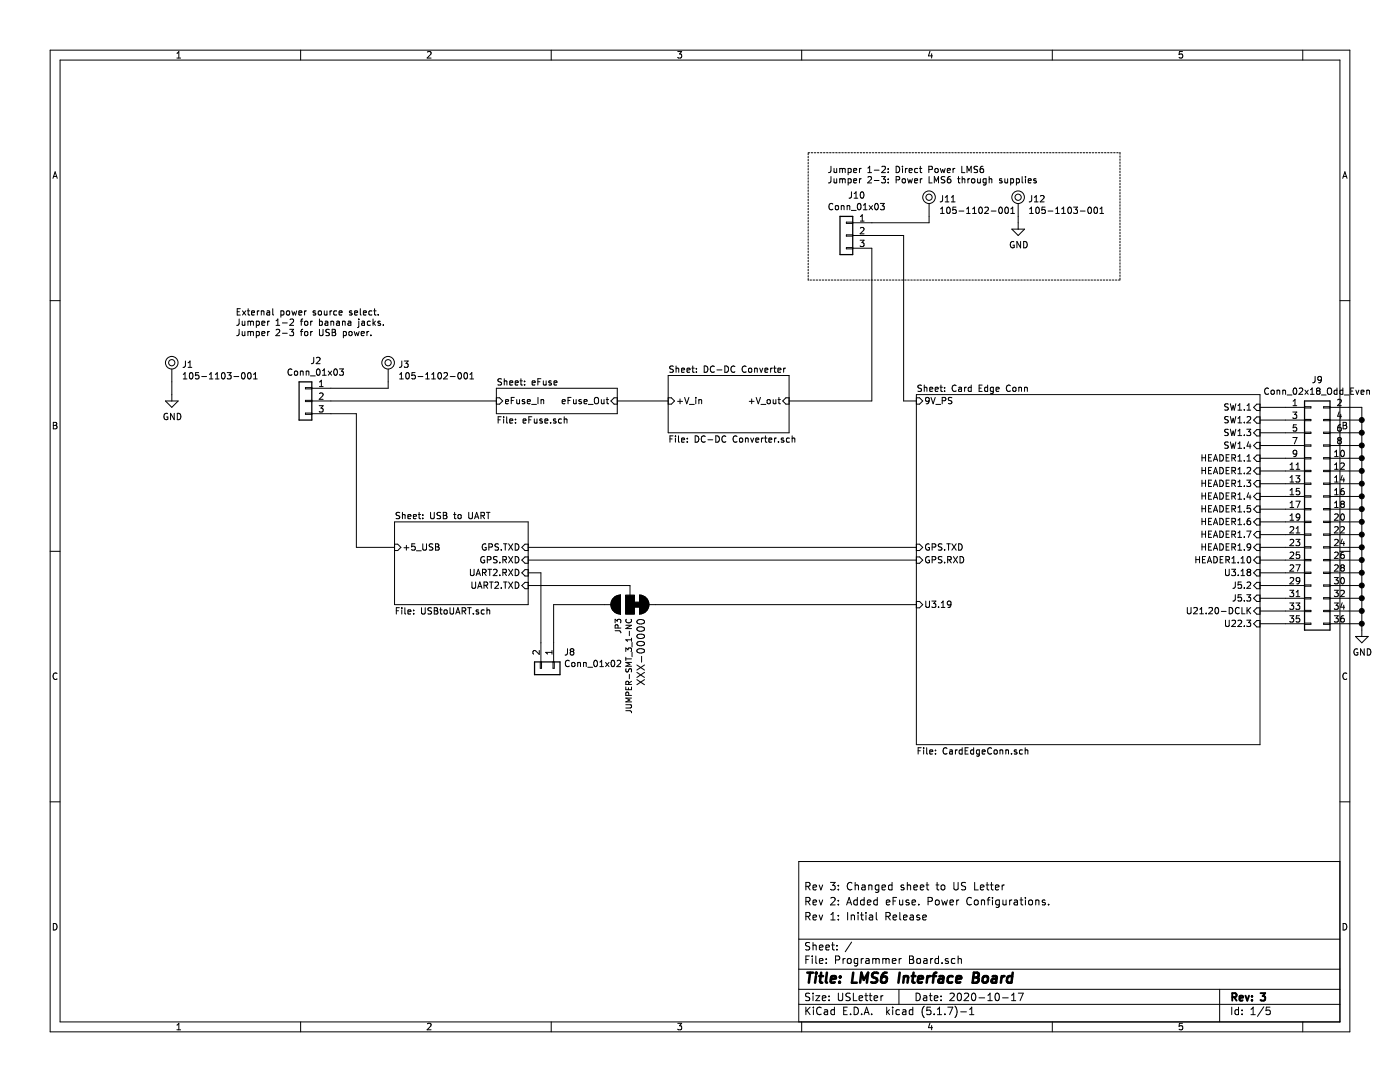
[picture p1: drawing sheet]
EESchema Schematic File Version 4
EELAYER 30 0
EELAYER END
$Descr USLetter 11000 8500
encoding utf-8
Sheet 1 5
Title "LMS6 Interface Board"
Date "2020-10-17"
Rev "3"
Comp ""
Comment1 "Rev 1: Initial Release"
Comment2 "Rev 2: Added eFuse. Power Configurations."
Comment3 "Rev 3: Changed sheet to US Letter"
Comment4 "Rev 4: Fixed J9 hanging over border of sheet."
$EndDescr
$Sheet
S 2650 4250 1050 650 
U 5F8460BD
F0 "USB to UART" 50
F1 "USBtoUART.sch" 50
F2 "+5_USB" I L 2650 4450 50 
F3 "GPS.TXD" I R 3700 4450 50 
F4 "GPS.RXD" I R 3700 4550 50 
F5 "UART2.RXD" I R 3700 4650 50 
F6 "UART2.TXD" I R 3700 4750 50 
$EndSheet
$Sheet
S 4800 3100 950  450 
U 5F8D08F6
F0 "DC-DC Converter" 50
F1 "DC-DC Converter.sch" 50
F2 "+V_in" I L 4800 3300 50 
F3 "+V_out" I R 5750 3300 50 
$EndSheet
$Comp
L Connector_Generic:Conn_01x03 J?
U 1 1
P 1950 3300
AR Path="/5F7C6408/5F8A4B7F" Ref="J?"  Part="1" 
AR Path="/5F8A4B7F" Ref="J2"  Part="1" 
F 0 "J2" H 1868 3617 50  0000 C CNN
F 1 "Conn_01x03" H 1868 3526 50  0000 C CNN
F 2 "Connector_PinHeader_2.54mm:PinHeader_1x03_P2.54mm_Vertical" H 1950 3300 50  0001 C CNN
F 3 "https://katalog.we-online.de/em/datasheet/6130xx11121.pdf" H 1950 3300 50  0001 C CNN
F 4 "Würth Elektronik" H 1950 3300 50  0001 C CNN "Manufacturer"
F 5 "61300311121" H 1950 3300 50  0001 C CNN "MPN"
	1    1950 3300
	-1   0    0    -1  
$EndComp
Text Notes 1400 2800 0    50   ~ 0
External power source select. \nJumper 1-2 for banana jacks. \nJumper 2-3 for USB power.
Wire Wire Line
	2650 4450 2350 4450
Wire Wire Line
	2350 4450 2350 3400
Wire Wire Line
	2350 3400 2150 3400
$Sheet
S 6750 3250 2700 2750
U 5F7C6408
F0 "Card Edge Conn" 50
F1 "CardEdgeConn.sch" 50
F2 "U21.20-DCLK" I R 9450 4950 50 
F3 "SW1.1" I R 9450 3350 50 
F4 "GPS.TXD" I L 6750 4450 50 
F5 "U22.3" I R 9450 5050 50 
F6 "J5.3" I R 9450 4850 50 
F7 "SW1.3" I R 9450 3550 50 
F8 "U3.18" I R 9450 4650 50 
F9 "GPS.RXD" I L 6750 4550 50 
F10 "U3.19" I L 6750 4900 50 
F11 "SW1.2" I R 9450 3450 50 
F12 "SW1.4" I R 9450 3650 50 
F13 "J5.2" I R 9450 4750 50 
F14 "HEADER1.1" I R 9450 3750 50 
F15 "HEADER1.2" I R 9450 3850 50 
F16 "HEADER1.3" I R 9450 3950 50 
F17 "HEADER1.4" I R 9450 4050 50 
F18 "HEADER1.5" I R 9450 4150 50 
F19 "HEADER1.6" I R 9450 4250 50 
F20 "HEADER1.7" I R 9450 4350 50 
F21 "HEADER1.9" I R 9450 4450 50 
F22 "HEADER1.10" I R 9450 4550 50 
F23 "9V_PS" I L 6750 3300 50 
$EndSheet
Wire Wire Line
	3700 4450 6750 4450
Wire Wire Line
	3700 4550 6750 4550
$Comp
L SparkFun-Jumpers:JUMPER-SMT_3_1-NC JP?
U 1 1
P 4500 4900
AR Path="/5F7C6408/5F8F06E0" Ref="JP?"  Part="1" 
AR Path="/5F8F06E0" Ref="JP3"  Part="1" 
F 0 "JP3" H 4604 4995 45  0000 L CNN
F 1 "JUMPER-SMT_3_1-NC" H 4604 4911 45  0000 L CNN
F 2 "SMT-JUMPER_3_1-NC" H 4500 5150 20  0001 C CNN
F 3 "" V 4500 4845 60  0001 C CNN
F 4 "XXX-00000" H 4604 4816 60  0000 L CNN "PROD_ID"
	1    4500 4900
	0    -1   1    0   
$EndComp
Wire Wire Line
	3700 4750 4500 4750
Wire Wire Line
	4700 4900 6750 4900
$Comp
L Connector_Generic:Conn_01x02 J8
U 1 1
P 3900 5400
F 0 "J8" V 3772 5480 50  0000 L CNN
F 1 "Conn_01x02" V 3863 5480 50  0000 L CNN
F 2 "Connector_PinHeader_2.54mm:PinHeader_1x02_P2.54mm_Vertical" H 3900 5400 50  0001 C CNN
F 3 "~" H 3900 5400 50  0001 C CNN
F 4 "Würth Elektronik" V 3900 5400 50  0001 C CNN "Manufacturer"
F 5 "61300211121" V 3900 5400 50  0001 C CNN "MPN"
	1    3900 5400
	0    1    1    0   
$EndComp
Wire Wire Line
	3900 5200 3900 4900
Wire Wire Line
	3900 4900 4300 4900
Wire Wire Line
	3800 5200 3800 4650
Wire Wire Line
	3800 4650 3700 4650
$Comp
L Connector_Generic:Conn_02x18_Odd_Even J9
U 1 1
P 9850 4150
F 0 "J9" H 9900 5167 50  0000 C CNN
F 1 "Conn_02x18_Odd_Even" H 9900 5076 50  0000 C CNN
F 2 "Connector_PinHeader_2.54mm:PinHeader_2x18_P2.54mm_Vertical" H 9850 4150 50  0001 C CNN
F 3 "https://drawings-pdf.s3.amazonaws.com/11636.pdf" H 9850 4150 50  0001 C CNN
F 4 "Sullins Connector Solutions" H 9850 4150 50  0001 C CNN "Manufacturer"
F 5 "PREC020DAAN-RC" H 9850 4150 50  0001 C CNN "MPN"
	1    9850 4150
	1    0    0    -1  
$EndComp
Wire Wire Line
	9650 3350 9450 3350
Wire Wire Line
	9450 3450 9650 3450
Wire Wire Line
	9650 3550 9450 3550
Wire Wire Line
	9450 3650 9650 3650
Wire Wire Line
	9650 3750 9450 3750
Wire Wire Line
	9450 3850 9650 3850
Wire Wire Line
	9650 3950 9450 3950
Wire Wire Line
	9450 4050 9650 4050
Wire Wire Line
	9650 4150 9450 4150
Wire Wire Line
	9450 4250 9650 4250
Wire Wire Line
	9650 4350 9450 4350
Wire Wire Line
	9450 4450 9650 4450
Wire Wire Line
	9650 4550 9450 4550
Wire Wire Line
	9450 4650 9650 4650
Wire Wire Line
	9650 4750 9450 4750
Wire Wire Line
	9450 4850 9650 4850
Wire Wire Line
	9650 4950 9450 4950
Wire Wire Line
	9450 5050 9650 5050
$Comp
L power:GND #PWR018
U 1 1
P 10250 5100
F 0 "#PWR018" H 10250 4850 50  0001 C CNN
F 1 "GND" H 10255 4927 50  0000 C CNN
F 2 "" H 10250 5100 50  0001 C CNN
F 3 "" H 10250 5100 50  0001 C CNN
	1    10250 5100
	1    0    0    -1  
$EndComp
Wire Wire Line
	10250 5100 10250 5050
Wire Wire Line
	10250 5050 10150 5050
Wire Wire Line
	10150 3350 10250 3350
Connection ~ 10250 5050
Wire Wire Line
	10150 4950 10250 4950
Connection ~ 10250 4950
Wire Wire Line
	10250 4950 10250 5050
Wire Wire Line
	10150 4850 10250 4850
Connection ~ 10250 4850
Wire Wire Line
	10250 4850 10250 4950
Wire Wire Line
	10150 4750 10250 4750
Connection ~ 10250 4750
Wire Wire Line
	10250 4750 10250 4850
Wire Wire Line
	10150 4650 10250 4650
Connection ~ 10250 4650
Wire Wire Line
	10250 4650 10250 4750
Wire Wire Line
	10150 4550 10250 4550
Connection ~ 10250 4550
Wire Wire Line
	10250 4550 10250 4650
Wire Wire Line
	10150 4450 10250 4450
Connection ~ 10250 4450
Wire Wire Line
	10250 4450 10250 4550
Wire Wire Line
	10150 4350 10250 4350
Connection ~ 10250 4350
Wire Wire Line
	10250 4350 10250 4450
Wire Wire Line
	10150 4250 10250 4250
Wire Wire Line
	10250 3350 10250 3450
Connection ~ 10250 4250
Wire Wire Line
	10250 4250 10250 4350
Wire Wire Line
	10150 4150 10250 4150
Connection ~ 10250 4150
Wire Wire Line
	10250 4150 10250 4250
Wire Wire Line
	10150 4050 10250 4050
Connection ~ 10250 4050
Wire Wire Line
	10250 4050 10250 4150
Wire Wire Line
	10150 3950 10250 3950
Connection ~ 10250 3950
Wire Wire Line
	10250 3950 10250 4050
Wire Wire Line
	10150 3850 10250 3850
Connection ~ 10250 3850
Wire Wire Line
	10250 3850 10250 3950
Wire Wire Line
	10150 3750 10250 3750
Connection ~ 10250 3750
Wire Wire Line
	10250 3750 10250 3850
Wire Wire Line
	10150 3650 10250 3650
Connection ~ 10250 3650
Wire Wire Line
	10250 3650 10250 3750
Wire Wire Line
	10150 3550 10250 3550
Connection ~ 10250 3550
Wire Wire Line
	10250 3550 10250 3650
Wire Wire Line
	10150 3450 10250 3450
Connection ~ 10250 3450
Wire Wire Line
	10250 3450 10250 3550
$Sheet
S 3450 3200 950  200 
U 5F917C06
F0 "eFuse" 50
F1 "eFuse.sch" 50
F2 "eFuse_Out" I R 4400 3300 50 
F3 "eFuse_In" I L 3450 3300 50 
$EndSheet
Wire Wire Line
	900  3250 900  3150
$Comp
L power:GND #PWR?
U 1 1
P 900 3250
AR Path="/5F8D08F6/5F8A4B86" Ref="#PWR?"  Part="1" 
AR Path="/5F8A4B86" Ref="#PWR01"  Part="1" 
F 0 "#PWR01" H 900 3000 50  0001 C CNN
F 1 "GND" H 905 3077 50  0000 C CNN
F 2 "" H 900 3250 50  0001 C CNN
F 3 "" H 900 3250 50  0001 C CNN
	1    900  3250
	1    0    0    -1  
$EndComp
$Comp
L dk_Banana-and-Tip-Connectors-Jacks-Plugs:105-1103-001 J?
U 1 1
P 900 3000
AR Path="/5F8D08F6/5F8A4B95" Ref="J?"  Part="1" 
AR Path="/5F8A4B95" Ref="J1"  Part="1" 
F 0 "J1" H 978 2988 50  0000 L CNN
F 1 "105-1103-001" H 978 2897 50  0000 L CNN
F 2 "digikey-footprints:Test_Jack_Horiz" H 1100 3200 60  0001 L CNN
F 3 "https://belfuse.com/resources/Johnson/drawings/dr-1051101001.pdf" H 1100 3300 60  0001 L CNN
F 4 "J577-ND" H 1100 3400 60  0001 L CNN "Digi-Key_PN"
F 5 "105-1103-001" H 1100 3500 60  0001 L CNN "MPN"
F 6 "Connectors, Interconnects" H 1100 3600 60  0001 L CNN "Category"
F 7 "Banana and Tip Connectors - Jacks, Plugs" H 1100 3700 60  0001 L CNN "Family"
F 8 "https://belfuse.com/resources/Johnson/drawings/dr-1051101001.pdf" H 1100 3800 60  0001 L CNN "DK_Datasheet_Link"
F 9 "/product-detail/en/cinch-connectivity-solutions-johnson/105-1103-001/J577-ND/241122" H 1100 3900 60  0001 L CNN "DK_Detail_Page"
F 10 "CONN TIP JACK SOLDER BLACK" H 1100 4000 60  0001 L CNN "Description"
F 11 "Cinch Connectivity Solutions Johnson" H 1100 4100 60  0001 L CNN "Manufacturer"
F 12 "Active" H 1100 4200 60  0001 L CNN "Status"
	1    900  3000
	1    0    0    -1  
$EndComp
Wire Wire Line
	2600 3200 2600 3150
$Comp
L dk_Banana-and-Tip-Connectors-Jacks-Plugs:105-1102-001 J?
U 1 1
P 2600 3000
AR Path="/5F8D08F6/5F8A4BA4" Ref="J?"  Part="1" 
AR Path="/5F8A4BA4" Ref="J3"  Part="1" 
F 0 "J3" H 2678 2988 50  0000 L CNN
F 1 "105-1102-001" H 2678 2897 50  0000 L CNN
F 2 "digikey-footprints:Test_Jack_Horiz" H 2800 3200 60  0001 L CNN
F 3 "https://belfuse.com/resources/Johnson/drawings/dr-1051101001.pdf" H 2800 3300 60  0001 L CNN
F 4 "J576-ND" H 2800 3400 60  0001 L CNN "Digi-Key_PN"
F 5 "105-1102-001" H 2800 3500 60  0001 L CNN "MPN"
F 6 "Connectors, Interconnects" H 2800 3600 60  0001 L CNN "Category"
F 7 "Banana and Tip Connectors - Jacks, Plugs" H 2800 3700 60  0001 L CNN "Family"
F 8 "https://belfuse.com/resources/Johnson/drawings/dr-1051101001.pdf" H 2800 3800 60  0001 L CNN "DK_Datasheet_Link"
F 9 "/product-detail/en/cinch-connectivity-solutions-johnson/105-1102-001/J576-ND/241121" H 2800 3900 60  0001 L CNN "DK_Detail_Page"
F 10 "CONN TIP JACK SOLDER RED" H 2800 4000 60  0001 L CNN "Description"
F 11 "Cinch Connectivity Solutions Johnson" H 2800 4100 60  0001 L CNN "Manufacturer"
F 12 "Active" H 2800 4200 60  0001 L CNN "Status"
	1    2600 3000
	1    0    0    -1  
$EndComp
Wire Wire Line
	2150 3200 2600 3200
Wire Wire Line
	4400 3300 4800 3300
Wire Wire Line
	3450 3300 2150 3300
$Comp
L Connector_Generic:Conn_01x03 J?
U 1 1
P 6200 2000
AR Path="/5F7C6408/5F979D16" Ref="J?"  Part="1" 
AR Path="/5F979D16" Ref="J10"  Part="1" 
F 0 "J10" H 6118 2317 50  0000 C CNN
F 1 "Conn_01x03" H 6118 2226 50  0000 C CNN
F 2 "Connector_PinHeader_2.54mm:PinHeader_1x03_P2.54mm_Vertical" H 6200 2000 50  0001 C CNN
F 3 "https://katalog.we-online.de/em/datasheet/6130xx11121.pdf" H 6200 2000 50  0001 C CNN
F 4 "Würth Elektronik" H 6200 2000 50  0001 C CNN "Manufacturer"
F 5 "61300311121" H 6200 2000 50  0001 C CNN "MPN"
	1    6200 2000
	-1   0    0    -1  
$EndComp
$Comp
L dk_Banana-and-Tip-Connectors-Jacks-Plugs:105-1103-001 J?
U 1 1
P 7550 1700
AR Path="/5F8D08F6/5F979D26" Ref="J?"  Part="1" 
AR Path="/5F979D26" Ref="J12"  Part="1" 
F 0 "J12" H 7628 1688 50  0000 L CNN
F 1 "105-1103-001" H 7628 1597 50  0000 L CNN
F 2 "digikey-footprints:Test_Jack_Horiz" H 7750 1900 60  0001 L CNN
F 3 "https://belfuse.com/resources/Johnson/drawings/dr-1051101001.pdf" H 7750 2000 60  0001 L CNN
F 4 "J577-ND" H 7750 2100 60  0001 L CNN "Digi-Key_PN"
F 5 "105-1103-001" H 7750 2200 60  0001 L CNN "MPN"
F 6 "Connectors, Interconnects" H 7750 2300 60  0001 L CNN "Category"
F 7 "Banana and Tip Connectors - Jacks, Plugs" H 7750 2400 60  0001 L CNN "Family"
F 8 "https://belfuse.com/resources/Johnson/drawings/dr-1051101001.pdf" H 7750 2500 60  0001 L CNN "DK_Datasheet_Link"
F 9 "/product-detail/en/cinch-connectivity-solutions-johnson/105-1103-001/J577-ND/241122" H 7750 2600 60  0001 L CNN "DK_Detail_Page"
F 10 "CONN TIP JACK SOLDER BLACK" H 7750 2700 60  0001 L CNN "Description"
F 11 "Cinch Connectivity Solutions Johnson" H 7750 2800 60  0001 L CNN "Manufacturer"
F 12 "Active" H 7750 2900 60  0001 L CNN "Status"
	1    7550 1700
	1    0    0    -1  
$EndComp
Wire Wire Line
	6850 1900 6850 1850
$Comp
L dk_Banana-and-Tip-Connectors-Jacks-Plugs:105-1102-001 J?
U 1 1
P 6850 1700
AR Path="/5F8D08F6/5F979D36" Ref="J?"  Part="1" 
AR Path="/5F979D36" Ref="J11"  Part="1" 
F 0 "J11" H 6928 1688 50  0000 L CNN
F 1 "105-1102-001" H 6928 1597 50  0000 L CNN
F 2 "digikey-footprints:Test_Jack_Horiz" H 7050 1900 60  0001 L CNN
F 3 "https://belfuse.com/resources/Johnson/drawings/dr-1051101001.pdf" H 7050 2000 60  0001 L CNN
F 4 "J576-ND" H 7050 2100 60  0001 L CNN "Digi-Key_PN"
F 5 "105-1102-001" H 7050 2200 60  0001 L CNN "MPN"
F 6 "Connectors, Interconnects" H 7050 2300 60  0001 L CNN "Category"
F 7 "Banana and Tip Connectors - Jacks, Plugs" H 7050 2400 60  0001 L CNN "Family"
F 8 "https://belfuse.com/resources/Johnson/drawings/dr-1051101001.pdf" H 7050 2500 60  0001 L CNN "DK_Datasheet_Link"
F 9 "/product-detail/en/cinch-connectivity-solutions-johnson/105-1102-001/J576-ND/241121" H 7050 2600 60  0001 L CNN "DK_Detail_Page"
F 10 "CONN TIP JACK SOLDER RED" H 7050 2700 60  0001 L CNN "Description"
F 11 "Cinch Connectivity Solutions Johnson" H 7050 2800 60  0001 L CNN "Manufacturer"
F 12 "Active" H 7050 2900 60  0001 L CNN "Status"
	1    6850 1700
	1    0    0    -1  
$EndComp
Wire Wire Line
	6400 1900 6850 1900
Wire Wire Line
	6400 2000 6650 2000
Wire Wire Line
	6650 2000 6650 3300
Wire Wire Line
	6650 3300 6750 3300
Wire Wire Line
	6400 2100 6400 3300
Wire Wire Line
	6400 3300 5750 3300
$Comp
L power:GND #PWR022
U 1 1
P 7550 1900
F 0 "#PWR022" H 7550 1650 50  0001 C CNN
F 1 "GND" H 7555 1727 50  0000 C CNN
F 2 "" H 7550 1900 50  0001 C CNN
F 3 "" H 7550 1900 50  0001 C CNN
	1    7550 1900
	1    0    0    -1  
$EndComp
Wire Wire Line
	7550 1900 7550 1850
Text Notes 6050 1600 0    50   ~ 0
Jumper 1-2: Direct Power LMS6\nJumper 2-3: Power LMS6 through supplies
Wire Notes Line
	5900 1350 8350 1350
Wire Notes Line
	8350 1350 8350 2350
Wire Notes Line
	8350 2350 5900 2350
Wire Notes Line
	5900 2350 5900 1350
$EndSCHEMATC
